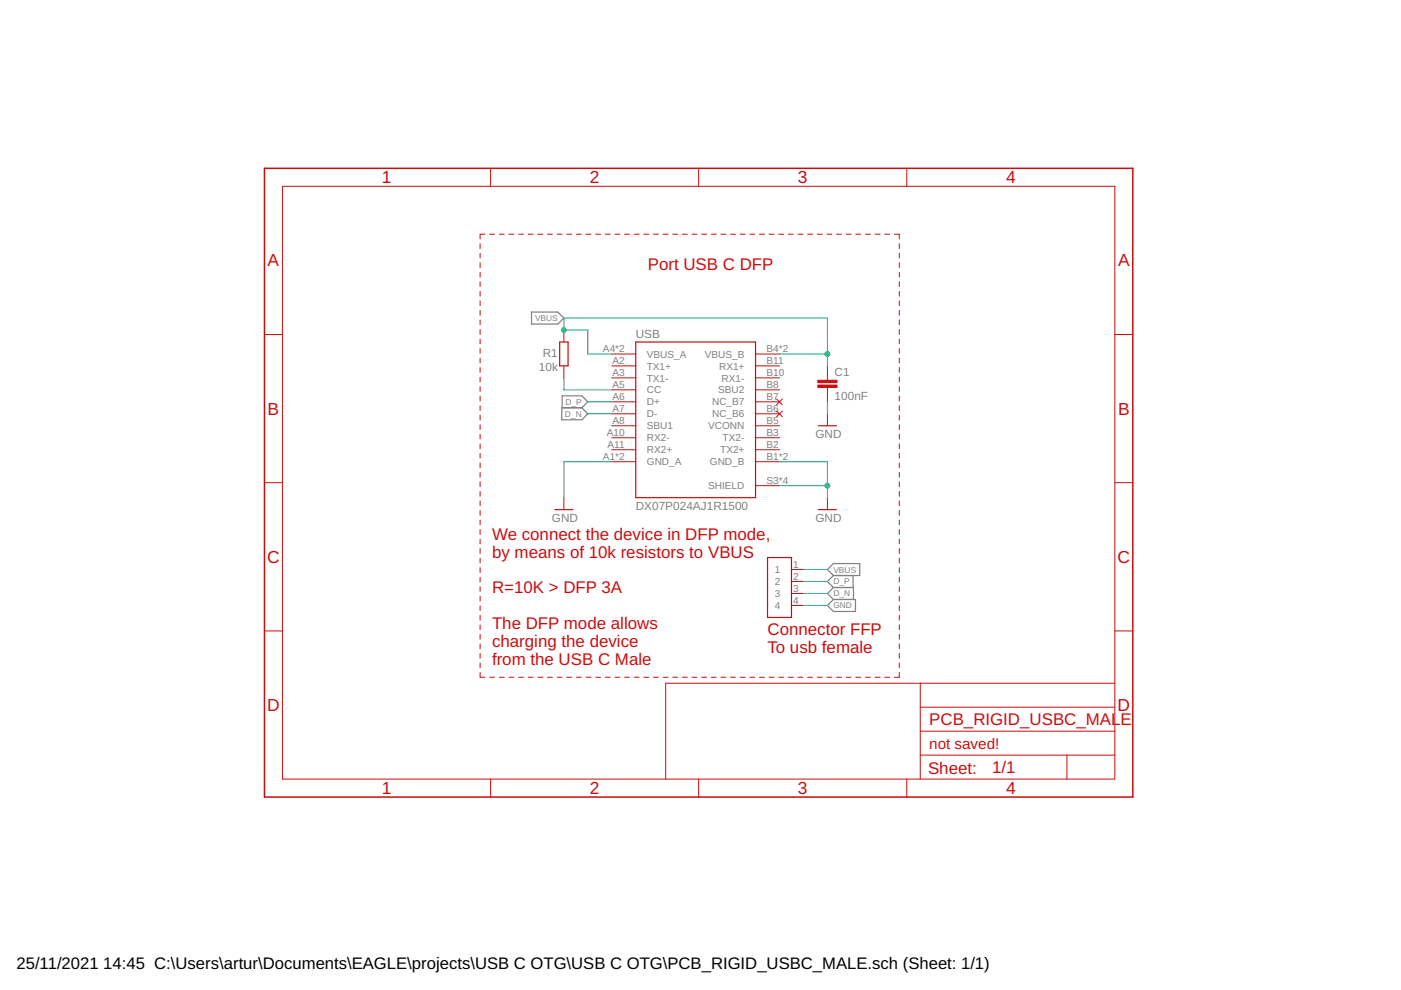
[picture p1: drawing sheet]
<svg xmlns="http://www.w3.org/2000/svg" width="297mm" height="210mm" viewBox="0 0 297 210" stroke-linecap="round" stroke-linejoin="round" font-family="sans-serif">
<path d="M112.7 66.2h5.6l1.2 1.2-1.2 1.3h-5.6zM119.1 86.5h4.3l1.2 1.2-1.2 1.3h-4.3zM119.2 86.5v-2.6h4.2l1.2 1.3-1.2 1.3M175.4 120.8l1.3-1.3h5.6v2.5h-5.6zM176.7 122l-1.3 1.3 1.3 1.3M176.7 124.6h4.3v2.5M176.7 124.6l-1.3 1.2 1.3 1.3M176.7 127.1h4.7v2.5h-4.7l-1.3-1.2zM180.9 122v2.6" fill="none" stroke="#808080" stroke-width=".25"/>
<g fill="none" stroke="#c90d0c" stroke-width=".21">
<path d="M59.9 39.5h176.5v125.7h-176.5zM104 35.7v3.8M148.1 35.7v3.8M192.3 35.7v3.8M101.8 51.7v1M101.8 53.7v1M101.8 55.7v1M101.8 57.7v1.1M101.8 59.8v1M102.8 49.7h-1v1M103.8 49.7h1.1M105.9 49.7h1"/>
<path d="M107.9 49.7h1M110 49.7h1M112 49.7h1M114 49.7h1.1M116.1 49.7h1M118.1 49.7h1.1M120.2 49.7h1M122.2 49.7h1.1M124.2 49.7h1.1M126.3 49.7h1M128.3 49.7h1.1M130.4 49.7h1"/>
<path d="M132.4 49.7h1.1M134.5 49.7h1M136.5 49.7h1.1M138.6 49.7h1M140.6 49.7h1M142.6 49.7h1.1M144.7 49.7h1M146.7 49.7h1.1M148.8 49.7h1M150.8 49.7h1M152.8 49.7h1.1M154.9 49.7h1"/>
<path d="M156.9 49.7h1.1M159 49.7h1M161 49.7h1.1M163.1 49.7h1M165.1 49.7h1.1M167.2 49.7h1M169.2 49.7h1M171.2 49.7h1.1M173.3 49.7h1M175.3 49.7h1.1M177.4 49.7h1M179.4 49.7h1"/>
<path d="M181.4 49.7h1.1M183.5 49.7h1M185.5 49.7h1.1M187.6 49.7h1M189.6 49.7h1.1v1M190.7 51.7v1M190.7 53.7v1M190.7 55.7v1M190.7 57.7v1.1M190.7 59.8v1M56.1 70.9h3.8M101.8 61.8v1"/>
<path d="M101.8 63.8v1M101.8 65.8v1M101.8 67.8v1.1M101.8 69.8v1.1M101.8 71.9v1M101.8 73.9v1M101.8 75.9v1M101.8 77.9v1.1M101.8 80v1M119.5 70v2.5M119.5 77.6v2.5M129.7 77.6h5.1"/>
<path d="M129.7 75.1h5.1M160.2 77.6h5.1M160.2 75.1h5.1M175.4 77.6v3M190.7 61.8v1M190.7 63.8v1M190.7 65.8v1M190.7 67.8v1.1M190.7 69.8v1.1M190.7 71.9v1M190.7 73.9v1M190.7 75.9v1"/>
<path d="M190.7 77.9v1.1M190.7 80v1M236.4 70.9h3.8M101.8 82v1M101.8 84v1M101.8 86v1M101.8 88v1.1M101.8 90.1v1M101.8 92.1v1M101.8 94.1v1M101.8 96.1v1M101.8 98.1v1.1"/>
<path d="M129.7 97.9h5.1M129.7 80.1h5.1M129.7 85.2h5.1M129.7 82.7h5.1M129.7 90.3h5.1M129.7 87.7h5.1M129.7 92.8h5.1M129.7 95.4h5.1M160.2 97.9h5.1M160.2 80.1h5.1M160.2 85.2h5.1M160.2 82.7h5.1"/>
<path d="M160.2 90.3h5.1M160.2 87.7h5.1M160.2 92.8h5.1M160.2 95.4h5.1M164.7 84.6l1.2 1.2M164.7 87.1l1.2 1.2M165.9 84.6l-1.2 1.2M165.9 87.1l-1.2 1.2M175.4 82.1v3.1M175.4 87.7v2.6M190.7 82v1M190.7 84v1"/>
<path d="M190.7 86v1M190.7 88v1.1M190.7 90.1v1M190.7 92.1v1M190.7 94.1v1M190.7 96.1v1M190.7 98.1v1.1M56.1 102.3h3.8M101.8 100.2v1M101.8 102.2v1M101.8 104.2v1M101.8 106.2v1"/>
<path d="M101.8 108.2v1.1M101.8 110.3v1M101.8 112.3v1M101.8 114.3v1M101.8 116.3v1M101.8 118.3v1.1M119.5 105.5v2.6M160.2 103h5.1M175.4 105.5v2.6M190.7 100.2v1M190.7 102.2v1M190.7 104.2v1"/>
<path d="M190.7 106.2v1M190.7 108.2v1.1M190.7 110.3v1M190.7 112.3v1M190.7 114.3v1M190.7 116.3v1M190.7 118.3v1.1M236.4 102.3h3.8M56.1 133.8h3.8M101.8 120.4v1M101.8 122.4v1M101.8 124.4v1"/>
<path d="M101.8 126.4v1M101.8 128.4v1.1M101.8 130.5v1M101.8 132.5v1M101.8 134.5v1M101.8 136.5v1M101.8 138.5v1.1M167.8 120.8h2.5M167.8 123.3h2.5M167.8 125.8h2.5M167.8 128.4h2.5M190.7 120.4v1"/>
<path d="M190.7 122.4v1M190.7 124.4v1M190.7 126.4v1M190.7 128.4v1.1M190.7 130.5v1M190.7 132.5v1M190.7 134.5v1M190.7 136.5v1M190.7 138.5v1.1M236.4 133.8h3.8M101.8 140.6v1M101.8 142.6v1h1"/>
<path d="M103.8 143.6h1.1M105.9 143.6h1M107.9 143.6h1M110 143.6h1M112 143.6h1M114 143.6h1.1M116.1 143.6h1M118.1 143.6h1.1M120.2 143.6h1M122.2 143.6h1.1M124.2 143.6h1.1M126.3 143.6h1"/>
<path d="M128.3 143.6h1.1M130.4 143.6h1M132.4 143.6h1.1M134.5 143.6h1M136.5 143.6h1.1M138.6 143.6h1M140.6 143.6h1M142.6 143.6h1.1M144.7 143.6h1M146.7 143.6h1.1M148.8 143.6h1M150.8 143.6h1"/>
<path d="M152.8 143.6h1.1M154.9 143.6h1M156.9 143.6h1.1M159 143.6h1M161 143.6h1.1M163.1 143.6h1M165.1 143.6h1.1M167.2 143.6h1M169.2 143.6h1M171.2 143.6h1.1M173.3 143.6h1M175.3 143.6h1.1"/>
<path d="M177.4 143.6h1M179.4 143.6h1M181.4 143.6h1.1M183.5 143.6h1M185.5 143.6h1.1M187.6 143.6h1M190.7 142.6v1h-1.1M190.7 140.6v1M195.1 144.9v20.3M195.1 155h41.3M195.1 149.9h41.3M236.4 144.9h-95.3v20.3"/>
<path d="M104 165.2v3.8M148.1 165.2v3.8M192.3 165.2v3.8M195.1 160.1h41.3M226.2 160.1v5.1"/>
</g>
<path d="M56.1 35.7h184.1v133.3h-184.1z" fill="none" stroke="#c90d0c" stroke-width=".32"/>
<g fill="#c90d0c" stroke="#c90d0c" stroke-width=".21">
<path d="M173.4 81.6h4.1v.5h-4.1z"/>
<path d="M173.4 80.6h4.1v.5h-4.1z"/>
</g>
<path d="M118.7 72.5h1.7v5.1h-1.7zM134.8 72.5h25.4v33h-25.4zM173.5 90.3h3.8M117.6 108.1h3.9M162.7 118.2h5.1v12.7h-5.1zM173.5 108.1h3.8" fill="none" stroke="#c90d0c" stroke-width=".25"/>
<g fill="none" stroke="#0dab76" stroke-width=".21">
<path d="M129.7 75.1h-5.1v-5.1h-5.1v-2.6h55.9v10.2M165.3 75.1h10.1M119.5 80.1v2.6h10.2M124.6 85.2h5.1M124.6 87.7h5.1M129.7 97.9h-10.2v7.6M165.3 97.9h10.1v7.6M175.4 85.2v2.5M165.3 103h10.1M170.3 120.8h5.1M170.3 123.3h5.1M170.3 125.8h5.1"/>
<path d="M170.3 128.4h5.1"/>
</g>
<g fill="#0dab76" stroke="#0dab76" stroke-width=".21">
<circle cx="119.5" cy="70" r=".51"/>
<circle cx="175.4" cy="75.1" r=".51"/>
<circle cx="175.4" cy="103" r=".51"/>
</g>
<g font-size="3.7" fill="#c90d0c">
<text x="80.9" y="38.9">1</text>
<text x="125" y="38.9">2</text>
<text x="169.2" y="38.9">3</text>
<text x="213.3" y="38.9">4</text>
<text x="56.7" y="56.5">A</text>
<text x="237.1" y="56.5">A</text>
<text x="56.7" y="87.9">B</text>
<text x="237.1" y="87.9">B</text>
<text x="56.6" y="119.3">C</text>
<text x="236.9" y="119.3">C</text>
<text x="56.6" y="150.8">D</text>
<text x="236.9" y="150.8">D</text>
<text x="80.9" y="168.4">1</text>
<text x="125" y="168.4">2</text>
<text x="169.2" y="168.4">3</text>
<text x="213.3" y="168.4">4</text>
</g>
<g font-size="3.6" fill="#c90d0c">
<text x="137.3" y="57.3">Port USB C DFP</text>
<text x="104.3" y="114.4">We connect the device in DFP mode,</text>
<text x="104.3" y="118.2">by means of 10k resistors to VBUS</text>
<text x="104.3" y="125.8">R=10K &gt; DFP 3A</text>
<text x="104.3" y="133.4">The DFP mode allows</text>
<text x="104.3" y="137.3">charging the device</text>
<text x="162.7" y="134.7">Connector FFP</text>
<text x="104.3" y="141.1">from the USB C Male</text>
<text x="162.7" y="138.5">To usb female</text>
<text x="197" y="153.8">PCB_RIGID_USBC_MALE</text>
<text x="196.8" y="164">Sheet:</text>
<text x="210.3" y="163.9">1/1</text>
</g>
<g font-size="3.5">
<text x="3.5" y="205.4">25/11/2021</text>
<text x="21.9" y="205.4">14:45 C:\Users\artur\Documents\EAGLE\projects\USB C OTG\USB C OTG\PCB_RIGID_USBC_MALE.sch (Sheet: 1/1)</text>
</g>
<text font-size="3.2" fill="#c90d0c" x="197" y="158.8">not saved!</text>
<g font-size="2.5" fill="#808080">
<text x="134.8" y="71.7">USB</text>
<text x="115.1" y="75.8">R1</text>
<text x="114.2" y="78.6">10k</text>
<text x="177" y="79.7">C1</text>
<text x="177" y="84.8">100nF</text>
<text x="172.9" y="92.8">GND</text>
<text x="117" y="110.6">GND</text>
<text x="134.8" y="108.1">DX07P024AJ1R1500</text>
<text x="172.9" y="110.6">GND</text>
</g>
<g font-size="2.1" fill="#808080">
<text x="127.8" y="74.7">A4*2</text>
<text x="129.9" y="77.2">A2</text>
<text x="137.1" y="75.8">VBUS_A</text>
<text x="149.5" y="75.8">VBUS_B</text>
<text x="162.5" y="74.7">B4*2</text>
<text x="162.5" y="77.2">B11</text>
<text x="129.9" y="79.8">A3</text>
<text x="129.9" y="82.3">A5</text>
<text x="137.1" y="80.9">TX1-</text>
<text x="137.1" y="78.3">TX1+</text>
<text x="137.1" y="83.4">CC</text>
<text x="152.3" y="83.4">SBU2</text>
<text x="152.5" y="78.3">RX1+</text>
<text x="153" y="80.9">RX1-</text>
<text x="162.5" y="82.3">B8</text>
<text x="162.5" y="79.8">B10</text>
<text x="129.9" y="84.8">A6</text>
<text x="129.9" y="89.9">A8</text>
<text x="129.9" y="87.4">A7</text>
<text x="137.1" y="86">D+</text>
<text x="137.1" y="88.5">D-</text>
<text x="151" y="86">NC_B7</text>
<text x="151" y="88.5">NC_B6</text>
<text x="162.5" y="89.9">B5</text>
<text x="162.5" y="84.8">B7</text>
<text x="162.5" y="87.4">B6</text>
<text x="128.7" y="92.5">A10</text>
<text x="128.8" y="95">A11</text>
<text x="137.1" y="91">SBU1</text>
<text x="137.1" y="93.6">RX2-</text>
<text x="150.1" y="91">VCONN</text>
<text x="153.2" y="93.6">TX2-</text>
<text x="162.5" y="92.5">B3</text>
<text x="162.5" y="95">B2</text>
<text x="127.8" y="97.5">A1*2</text>
<text x="137.1" y="98.7">GND_A</text>
<text x="137.1" y="96.1">RX2+</text>
<text x="150.5" y="98.7">GND_B</text>
<text x="152.7" y="96.1">TX2+</text>
<text x="162.5" y="97.5">B1*2</text>
<text x="150.1" y="103.7">SHIELD</text>
<text x="162.5" y="102.6">S3*4</text>
<text x="164.3" y="121.5">1</text>
<text x="164.3" y="124.1">2</text>
<text x="168.2" y="120.4">1</text>
<text x="168.2" y="122.9">2</text>
<text x="168.2" y="125.5">3</text>
<text x="164.3" y="126.6">3</text>
<text x="164.3" y="129.1">4</text>
<text x="168.2" y="128">4</text>
</g>
<g font-size="1.8" fill="#808080">
<text x="113.4" y="68.1">VBUS</text>
<text x="119.8" y="88.4">D_N</text>
<text x="119.9" y="85.8">D_P</text>
<text x="176.7" y="121.4">VBUS</text>
<text x="176.7" y="123.9">D_P</text>
<text x="176.7" y="126.5">D_N</text>
<text x="176.7" y="129">GND</text>
</g>
</svg>
